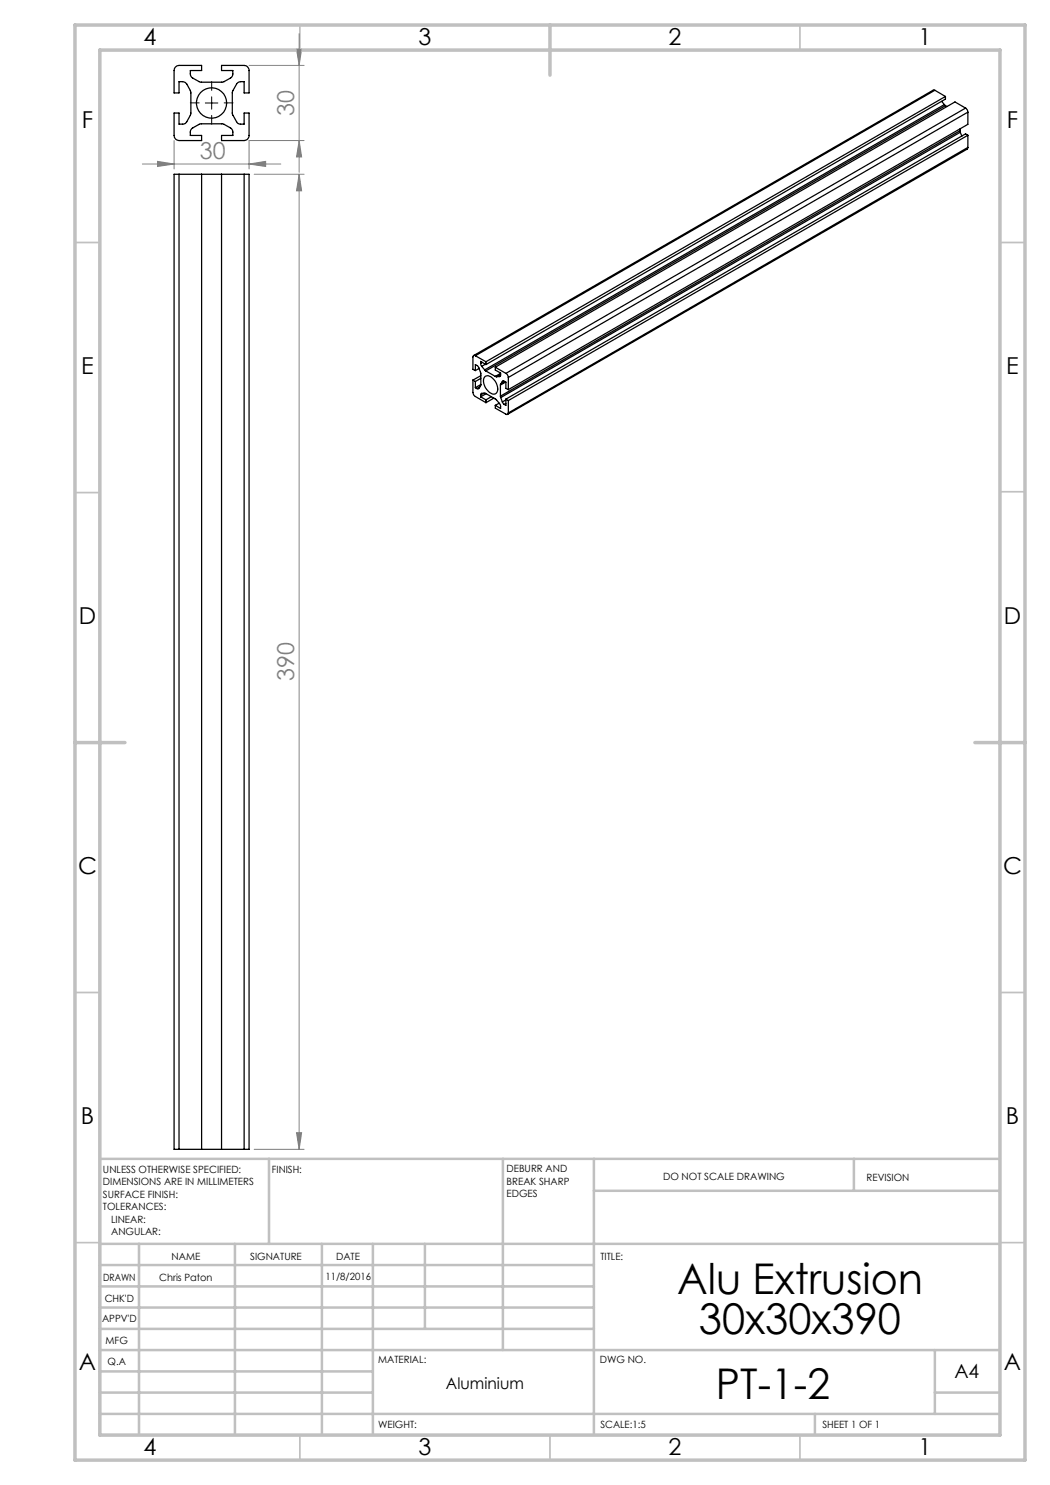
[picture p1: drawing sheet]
<svg xmlns="http://www.w3.org/2000/svg" width="210mm" height="297mm" viewBox="0 0 210 297" stroke-linecap="round" stroke-linejoin="round" font-family="sans-serif">
<g fill="none" stroke="#808080" stroke-width=".2">
<path d="M49.8 13.1h11M59.3 9.8h1l-.5 3.3zM59.8 6.7v27.8M28.5 32.8h27.7M31.5 32.3l3.3 .5-3.3 .5zM34.8 28.1v5.7M49.8 32.8l3.3-.5v1zM50.8 34.9h10M59.8 34.9v195M59.8 34.9l.5 3.3h-1zM59.8 28.1l.5 3.3h-1zM60.8 28.1h-11v5.7"/>
<path d="M50.8 229.9h10M59.3 226.6h1l-.5 3.3z"/>
</g>
<path d="M42.3 18.1v-1.8M39.8 20.6h-1.7M42.3 23.1v1.8M44.8 20.6h1.8" fill="none" stroke="#000" stroke-width=".2" stroke-dasharray="15.2 1.3 1.3 1.3"/>
<path d="M42.3 19.4v2.4M41.1 20.6h2.5" fill="none" stroke="#000" stroke-width=".2"/>
<g fill="none" stroke="#c0c0c0" stroke-width=".35">
<path d="M60 5v5M160 5v5M15 48.5h5M200 48.5h5M15 98.5h5M200 98.4h5M15 198.5h5M200 198.5h5M15 248.5h5M200 248.5h5M60 287v5M110 287v5"/>
<path d="M160 287v5"/>
</g>
<g fill="none" stroke="#c0c0c0" stroke-width=".5">
<path d="M53.8 231.8v17M100.6 231.8v38.2M118.8 231.8v55.2M118.8 238.2h81.2M170.8 231.8v6.4M200 231.8h-180v55.2M20 248.8h180M20 257.3h98.8M20 253h98.8M27.8 248.8v38.2M47 248.8v38.2M64.4 248.8v38.2"/>
<path d="M74.6 248.8v38.2M85 248.8v17M20 265.8h98.8M20 261.5h98.8M20 278.5h54.6M20 274.3h54.6M20 270h180M187 278.5h13M187 270v12.8M20 282.8h180M163 282.8v4.2"/>
</g>
<path d="M15 5h190v287h-190zM20 10h180v277h-180zM110 5v10M15 148.5h10M195 148.5h10" fill="none" stroke="#c0c0c0" stroke-width=".7"/>
<g fill="#808080">
<path d="M31.5 32.3l3.3 .5-3.3 .5zM49.8 32.8l3.3-.5v1z"/>
<path d="M59.3 226.6h1l-.5 3.3zM59.8 34.9l.5 3.3h-1z"/>
<path d="M59.3 9.8h1l-.5 3.3zM59.8 28.1l.5 3.3h-1z"/>
</g>
<g fill="none" stroke="#000" stroke-width=".25">
<path d="M35.1 13.4l.7-.3h4.5v1h-2.2v.8l.2 .6 1.8 .9h4.4l1.8-.9 .3-.6v-.8h-2.3v-1h4.5a1.02 1.02 0 0 1 1 1v4.5h-1v-2.3l-.9 .1-.3 .1-1.1 1.9v4.4l.9 1.7 .6 .3h.8v-2.2h1v4.5a1.02 1.02 0 0 1-1 1h-4.5v-1h2.3v-.8l-.3-.6-1.7-.9h-4.6l-1.7 .9-.2 .6v.8h2.2v1h-4.5a1.02 1.02 0 0 1-1-1v-4.5h1v2.2h.7a.84 .84 0 0 0 .9-.5l.8-1.5-.1-4.5-1-1.8-.3-.1-1-.1v2.3h-1v-4.5zM187 18.1l-.3-.1-92 53.1M187 18.1l2.1 1.2M187 18.1l-91.9 53.1M189.1 19.3l-91.9 53.1M189.1 19.3v.5l-91.9 53.1M35.8 34.9h-1v195h1M35.8 34.9v195M35.8 34.9h13M40.3 34.9v195M44.3 34.9v195M48.8 34.9h1v195h-1"/>
<path d="M48.8 34.9v195M188.3 20.3l.6 .6M188.9 20.9l.2 .2M188.9 20.9l-92 53.1M189.1 21.1l-91.9 53.1M189.1 21.1l.3 .2M192 26.1l.1 .4M192 26.1l-91.9 53.1M192 25.8v.3M192.1 26.5l-91.9 53M192.1 26.5l.3 .7M193.1 21.6l.4 .4 .1 .4"/>
<path d="M193.1 21.6l-91.9 53.1M193.1 21.6l-2.1-1.2-91.9 53M193.6 29.5l-.1 .3-92 53.1M193.6 22.4l-91.9 53.1M193.6 22.4v2.5l-91.9 53M193.6 27.1v2.4M193.6 29.5l-91.9 53.1M193.6 27.1l-91.9 53M193.6 27.1l-.5-.3-91.9 53M94.6 76v2.5l.1 .4 .4 .4 2.1 1.2M94.6 76l.5 .3M95.1 74.1v-1.2l.6 .5 .5 1.2v2.5l-.5 .7-.3-.1"/>
<path d="M95.1 71.2a.3 .3 0 0 0-.4-.1 .3 .3 0 0 0-.1 .3v2.5l.5 .2M95.1 71.2l2.1 1.2M95.1 76.3v1.2M95.1 77.5l.3 .2M95.8 73.7l-.7 .4M96 77.4l-.6 .3M96.1 72.7l.2 .6M96.1 79l.2-.3h.9l2 1.2 .9 1.1v.7l-1-.6M96.1 72.7v-.4l1.1 .6M96.1 79v.4M96.1 79.4l1.1 .6M96.2 75.7l-1.1 .6"/>
<path d="M96.2 75.1l-1.6 .9M96.2 76.9l-1.1 .6M96.3 73.3l.6 .7M96.4 72.5l-.3 .2M96.7 78.7l-.6 .3M96.9 74l.3 .2M97.1 75.2a1.91 1.91 0 0 1 2.2 1.5l.2 .7a.97 .97 0 0 1-.3 1.3 .97 .97 0 0 1-1.3-.2 2.72 2.72 0 0 1-1-3.1zM97.1 72.8l-.8 .5M97.2 74.2l1.9 1.1M97.2 72.4v.5M97.2 80v.5M97.2 78.7l-1.1 .7"/>
<path d="M98.3 79.3l-1.1 .7M98.8 79.6l-1.6 .9M99.1 75.3h.2M99.1 73.4v.6l1 .6v.5l-.2 .2M99.1 73.4l2.1 1.3M99.9 75.3h-.6M100.1 79.2l.1 .3M100.1 77v2.2M100.1 75.2l-.2 .1M100.1 74.9l-.8 .4M100.1 74.7l-1 .6M100.2 76.8l-.1 .2"/>
<path d="M100.2 79.5l.3 .9M100.5 76.3l.3-.1 .4 .2v1.3l.5 .2M100.5 76.3l-.3 .5M100.6 76.2l-.1 .1M101 76.3l-.8 .5M101.1 76.4l-1 .6M101.2 74.7l.3 .3 .2 .5M101.2 79.8v1.3l-.3-.2M101.2 79.8l.5 .3M101.2 80l-.7 .4M101.7 75.5v2.4M99.1 81.1v.5l2.1 1.2a.3 .3 0 0 0 .3 .1 .3 .3 0 0 0 .2-.3"/>
<path d="M99.8 80.6l-.7 .5M100.5 80.4l.4 .5M101.2 80.7l-.3 .2M101.7 80.1v2.5M35.8 229.9h13"/>
<circle cx="42.3" cy="20.6" r="3"/>
</g>
<g font-size="8.5">
<text x="135.4" y="258.8">Alu Extrusion</text>
<text x="139.8" y="266.9">30x30x390</text>
<text x="143.2" y="279.7">PT-1-2</text>
</g>
<g font-size="4.7">
<text x="28.7" y="9">4</text>
<text x="83.7" y="9">3</text>
<text x="133.7" y="9">2</text>
<text x="183.7" y="9">1</text>
<text x="16.4" y="25.5">F</text>
<text x="201.4" y="25.5">F</text>
<text x="16.2" y="74.8">E</text>
<text x="201.2" y="74.8">E</text>
<text x="15.8" y="124.8">D</text>
<text x="200.8" y="124.8">D</text>
<text x="15.6" y="174.8">C</text>
<text x="200.6" y="174.8">C</text>
<text x="16.2" y="224.8">B</text>
<text x="201.2" y="224.8">B</text>
<text x="15.8" y="274">A</text>
<text x="200.8" y="274">A</text>
<text x="28.7" y="291">4</text>
<text x="83.7" y="291">3</text>
<text x="133.7" y="291">2</text>
<text x="183.7" y="291">1</text>
</g>
<g font-size="4.7" fill="#808080">
<text x="58.8" y="23.2" transform="rotate(-90 58.8 23.2)">30</text>
<text x="40" y="31.8">30</text>
<text x="58.8" y="136.2" transform="rotate(-90 58.8 136.2)">390</text>
</g>
<text font-size="3.9" x="190.9" y="275.5">A4</text>
<text font-size="3.2" x="89.2" y="277.9">Aluminium</text>
<g font-size="2">
<text x="20.6" y="234.6">UNLESS OTHERWISE SPECIFIED:</text>
<text x="20.6" y="237.1">DIMENSIONS ARE IN MILLIMETERS</text>
<text x="20.6" y="239.6">SURFACE FINISH:</text>
<text x="54.4" y="234.6">FINISH:</text>
<text x="101.3" y="234.5">DEBURR AND</text>
<text x="101.3" y="237">BREAK SHARP</text>
<text x="101.3" y="239.5">EDGES</text>
<text x="132.6" y="236">DO NOT SCALE DRAWING</text>
<text x="173.3" y="236.2">REVISION</text>
<text x="20.6" y="242.1">TOLERANCES:</text>
<text x="22.2" y="244.6">LINEAR:</text>
<text x="22.2" y="247.1">ANGULAR:</text>
<text x="34.3" y="252">NAME</text>
<text x="50" y="251.9">SIGNATURE</text>
<text x="67.2" y="251.9">DATE</text>
<text x="120.1" y="251.9">TITLE:</text>
<text x="20.6" y="256.1">DRAWN</text>
<text x="31.8" y="256.1">Chris Paton</text>
<text x="65.1" y="255.9">11/8/2016</text>
<text x="20.9" y="260.3">CHK'D</text>
<text x="20.4" y="264.4">APPV'D</text>
<text x="21.1" y="268.8">MFG</text>
<text x="21.5" y="273">Q.A</text>
<text x="75.6" y="272.5">MATERIAL:</text>
<text x="120" y="272.5">DWG NO.</text>
<text x="75.6" y="285.5">WEIGHT:</text>
<text x="120.1" y="285.6">SCALE:1:5</text>
<text x="164.5" y="285.6">SHEET 1 OF 1</text>
</g>
</svg>
